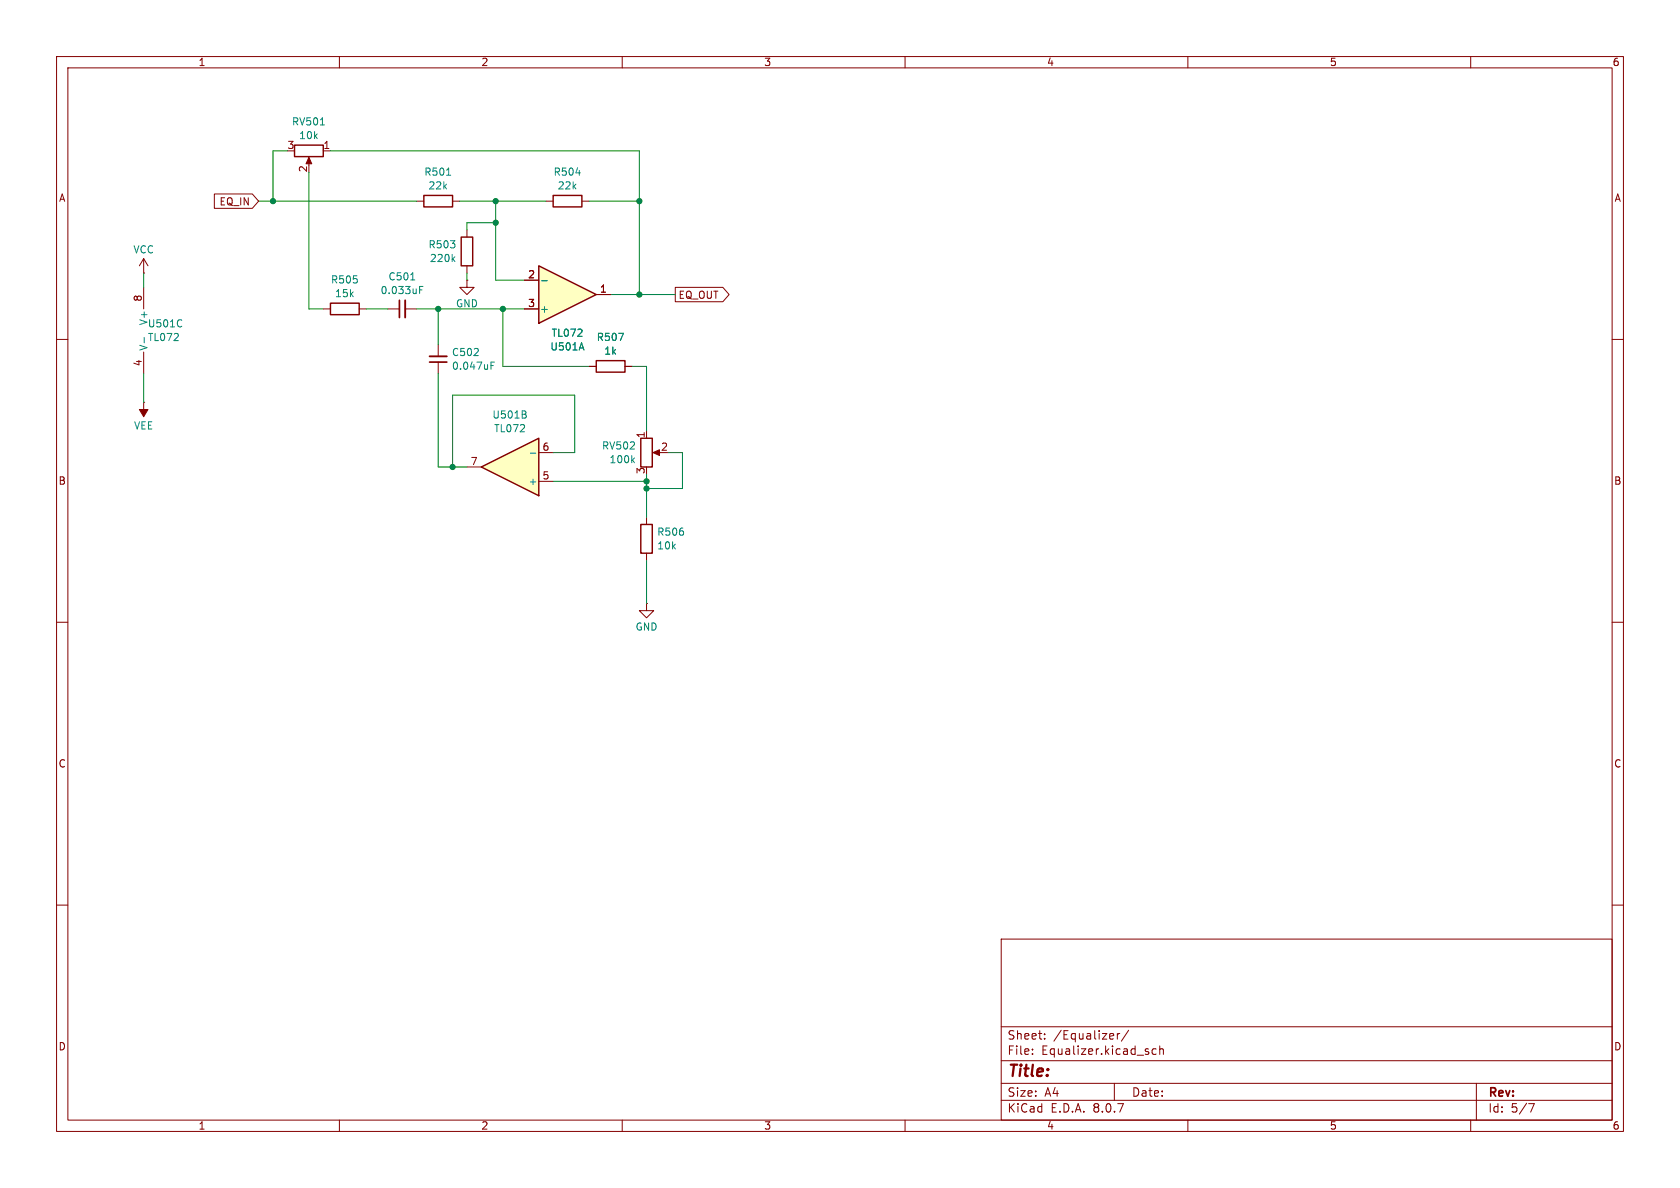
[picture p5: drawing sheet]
<svg xmlns="http://www.w3.org/2000/svg" width="297mm" height="210mm" viewBox="0 0 297 210" stroke-linecap="round" stroke-linejoin="round" font-family="sans-serif">
<g fill="none" stroke="#840000" stroke-width=".18">
<path d="M10 10h277v190h-277zM12 12h273v186h-273zM60 10v2M110 10v2M160 10v2M210 10v2M260 10v2M73.7 35.6h1.2M80 35.6h1.3M25.4 48.3h.1M25.4 45.7v2.6M25.4 50.8v3.8"/>
<path d="M25.4 45.7l-.8 1.3M25.4 45.7l.8 1.3M68.6 54.6h2M71.6 54.6h2.1M10 60h2M25.4 71.1h.1M25.4 62.2v3.8M25.4 71.1v2.6M104.1 64.8h1.3M110.5 64.8h1.3M285 60h2M10 110h2"/>
<path d="M285 110h2M10 160h2M177 166h108v32h-108zM285 160h2M60 198v2M110 198v2M160 198v2M177 194.5h108M177 191.5h108M177 187.5h108M177 181.5h108M182.5 186.3v.1"/>
<path d="M182.5 185.5v.1M184.7 183.6v.1M184.7 182.8v.1M196.8 182.8l.1 .3-.7 .1M197 191.5v3M197.5 182.7v1M198 182.7l-.3 .1-.2 .2M199.5 182.1l-1.3 2M204.4 185.5l-.4-.1-.3 .3v.4l.1 .2h.6M205 185.5l.2-.1 .4 .1 .1 .9M205 184.9v1.5M210 198v2"/>
<path d="M260 198v2M261 191.5v6.5M270.2 195.1h1l-.6 1.5"/>
</g>
<path d="M71.6 53.1v3" fill="none" stroke="#840000" stroke-width=".33"/>
<path d="M70.6 53.1v3" fill="none" stroke="#840000" stroke-width=".3"/>
<path d="M79 31h.7M32.1 56.6h.1M32.1 57.7h.1M72.6 49.5h.7M74.2 51.2h.4M74.2 50.6h.6M109.4 58.9h.8l-.5 1.3" fill="none" stroke="#008484" stroke-width=".18"/>
<path d="M74.9 34.5h5.1v2.1h-5.1zM105.4 63.8h5.1v2h-5.1z" fill="none" stroke="#840000" stroke-width=".25"/>
<path d="M24.6 72.4h1.6l-.8 1.3z" fill="#840000" stroke="#840000" stroke-width=".18"/>
<path d="M95.2 47l10.2 5.1-10.2 5.1z" fill="#ffffc2"/>
<path d="M52.1 25.7h5v2h-5zM97.8 34.5h5.1v2.1h-5.1zM58.4 53.6h5.1v2h-5.1zM81.5 41.9h2.1v5.1h-2.1zM95.2 47l10.2 5.1-10.2 5.1zM113.3 77.5h2v5.1h-2zM113.3 92.7h2v5.1h-2z" fill="none" stroke="#840000" stroke-width=".25"/>
<g fill="none" stroke="#840000" stroke-width=".18">
<path d="M54.6 28.2v1M57.1 26.7h1.3M96.5 35.6h1.3M102.9 35.6h1.2M57.1 54.6h1.3M63.5 54.6h1.3M82.5 49.5v1.3h1.3l-1.3 1.3-1.2-1.3h1.2M82.5 49.5h.1M82.5 40.6v1.3M82.5 47v1.3M92.7 49.5h2.5M92.7 54.6h2.5"/>
<path d="M105.4 52.1h2.5M77.5 61v2M77.5 64v2M114.3 76.2v1.3M114.3 91.4v1.3M114.3 97.8v1.3M115.8 80h1M114.3 106.7v1.3h1.3l-1.3 1.2-1.3-1.2h1.3M114.3 106.7h.1"/>
</g>
<path d="M56.6 22.1h.8M101.8 30.6h.8M80.1 45.8l.3 .4M80.4 45.4l-.5 .5M95.8 49.6h.9M86.8 64.6h.4M86.8 64h.6M102.8 60.6l.4 1.3M111.8 81.3l.4 .5M112.2 81l-.5 .4" fill="none" stroke="#008484" stroke-width=".18"/>
<path d="M75.9 63h3.1" fill="none" stroke="#840000" stroke-width=".33"/>
<path d="M75.9 64h3.1" fill="none" stroke="#840000" stroke-width=".3"/>
<g fill="#840000" stroke="#840000" stroke-width=".18">
<path d="M115.4 80l1.2-.5v1z"/>
<path d="M54.6 27.8l.5 1.2h-1z"/>
</g>
<path d="M85.1 82.6l10.1-5.1v10.1z" fill="#ffffc2"/>
<path d="M85.1 82.6l10.1-5.1v10.1z" fill="none" stroke="#840000" stroke-width=".25"/>
<path d="M37.9 34.3h6.7l1.1 1.3-1.1 1.2h-6.7zM92.7 49.5h2.5M92.7 54.6h2.5M105.4 52.1h2.5M119.4 50.8h8.4l1.1 1.3-1.1 1.2h-8.4zM104.1 64.8h1.3M110.5 64.8h1.3M82.5 82.6h2.6M95.2 85.1h2.6M95.2 80h2.6" fill="none" stroke="#840000" stroke-width=".18"/>
<path d="M95.8 49.6h.9M109.4 58.9h.8l-.5 1.3M92.7 73.2l.3 .3v.3l-.2 .1M92.9 72.7l.1 .2-.1 .3M102.8 60.6l.4 1.3M93.8 80.1h.9" fill="none" stroke="#008484" stroke-width=".18"/>
<g fill="none" stroke="#008400" stroke-width=".18">
<path d="M45.7 35.6h28M50.8 26.7h-2.5v8.9M54.6 30.5v24.1h2.5M58.4 26.7h54.6v25.4M81.3 35.6h15.2M87.6 39.4h-5.1v1.2M87.6 35.6v13.9h5.1M104.1 35.6h8.9M25.4 48.3v2.5M64.8 54.6h3.8M73.7 54.6h19M77.5 54.6v6.4"/>
<path d="M82.5 48.3v1.2M88.9 54.6v10.2h15.2M107.9 52.1h11.5M25.4 66v5.1M77.5 66v16.6h5M111.8 64.8h2.5v11.4M97.8 80h3.8v-10.1h-21.6v12.7M97.8 85.1h16.5M114.3 83.8v7.6M114.3 99.1v7.6M118.1 80h2.5v6.4h-6.3"/>
</g>
<g fill="#008400" stroke="#008400" stroke-width=".18">
<circle cx="48.3" cy="35.6" r=".46"/>
<circle cx="87.6" cy="39.4" r=".46"/>
<circle cx="87.6" cy="35.6" r=".46"/>
<circle cx="88.9" cy="54.6" r=".46"/>
<circle cx="77.5" cy="54.6" r=".46"/>
<circle cx="114.3" cy="85.1" r=".46"/>
<circle cx="113" cy="35.6" r=".46"/>
<circle cx="113" cy="52.1" r=".46"/>
<circle cx="80" cy="82.6" r=".46"/>
<circle cx="114.3" cy="86.4" r=".46"/>
</g>
<text font-size="2.8" fill="#840000" x="178" y="190.9">Title:</text>
<g font-size="2.1" fill="#840000">
<text x="178" y="184">Sheet:</text>
<text x="186.2" y="184">/Equalizer/</text>
<text x="178" y="186.7">File:</text>
<text x="184.1" y="186.7">Equalizer.kicad_sch</text>
<text x="178" y="196.9">KiCad</text>
<text x="178" y="194.1">Size:</text>
<text x="184.7" y="194.1">A4</text>
<text x="185.7" y="196.9">E.D.A.</text>
<text x="193.3" y="196.9">8.0.7</text>
<text x="200" y="194.1">Date:</text>
<text x="263" y="194.3">Rev:</text>
<text x="263" y="196.9">Id:</text>
<text x="267.1" y="196.9">5/7</text>
</g>
<g font-size="1.8" fill="#840000">
<text x="35" y="11.9">1</text>
<text x="85" y="11.9">2</text>
<text x="135" y="11.9">3</text>
<text x="185" y="11.9">4</text>
<text x="235" y="11.9">5</text>
<text x="285" y="11.9">6</text>
<text x="50.7" y="26.4">3</text>
<text x="57.1" y="26.4">1</text>
<text x="10.3" y="35.9">A</text>
<text x="54.4" y="30.6" transform="rotate(-90 54.4 30.6)">2</text>
<text x="285.3" y="35.9">A</text>
<text x="38.7" y="36.5">EQ_IN</text>
<text x="25.1" y="53.4" transform="rotate(-90 25.1 53.4)">8</text>
<text x="93.3" y="49.3">2</text>
<text x="106" y="51.8">1</text>
<text x="119.9" y="53">EQ_OUT</text>
<text x="93.3" y="54.4">3</text>
<text x="25.1" y="64.8" transform="rotate(-90 25.1 64.8)">4</text>
<text x="114" y="77.5" transform="rotate(-90 114 77.5)">1</text>
<text x="83.1" y="82.3">7</text>
<text x="95.8" y="79.8">6</text>
<text x="114" y="83.9" transform="rotate(-90 114 83.9)">3</text>
<text x="116.8" y="79.8">2</text>
<text x="10.3" y="85.9">B</text>
<text x="95.8" y="84.8">5</text>
<text x="285.3" y="85.9">B</text>
<text x="10.3" y="135.9">C</text>
<text x="285.3" y="135.9">C</text>
<text x="10.3" y="185.9">D</text>
<text x="285.3" y="185.9">D</text>
<text x="35" y="199.9">1</text>
<text x="85" y="199.9">2</text>
<text x="135" y="199.9">3</text>
<text x="185" y="199.9">4</text>
<text x="235" y="199.9">5</text>
<text x="285" y="199.9">6</text>
</g>
<g font-size="1.8" fill="#008484">
<text x="51.5" y="22.4">RV501</text>
<text x="52.8" y="24.8">10k</text>
<text x="74.9" y="31.3">R501</text>
<text x="75.6" y="33.7">22k</text>
<text x="97.8" y="31.3">R504</text>
<text x="98.5" y="33.7">22k</text>
<text x="23.5" y="45">VCC</text>
<text x="75.7" y="44.1">R503</text>
<text x="75.9" y="46.5">220k</text>
<text x="58.4" y="50.3">R505</text>
<text x="59.1" y="52.7">15k</text>
<text x="67.2" y="52.2">0.033uF</text>
<text x="68.6" y="49.8">C501</text>
<text x="26" y="58.1">U501C</text>
<text x="26.3" y="57.6" transform="rotate(-90 26.3 57.6)">V+</text>
<text x="80.5" y="54.5">GND</text>
<text x="95.4" y="55.5">+</text>
<text x="97.4" y="59.7">TL072</text>
<text x="26" y="60.5">TL072</text>
<text x="26.3" y="62.1" transform="rotate(-90 26.3 62.1)">V-</text>
<text x="79.8" y="63.1">C502</text>
<text x="79.8" y="65.6">0.047uF</text>
<text x="97.2" y="62.2">U501A</text>
<text x="105.4" y="60.5">R507</text>
<text x="106.7" y="62.9">1k</text>
<text x="23.6" y="76.1">VEE</text>
<text x="87" y="74.2">U501B</text>
<text x="87.3" y="76.6">TL072</text>
<text x="106.3" y="79.7">RV502</text>
<text x="107.7" y="82.1">100k</text>
<text x="93.3" y="86">+</text>
<text x="116.1" y="94.9">R506</text>
<text x="116.1" y="97.3">10k</text>
<text x="112.3" y="111.7">GND</text>
</g>
</svg>
